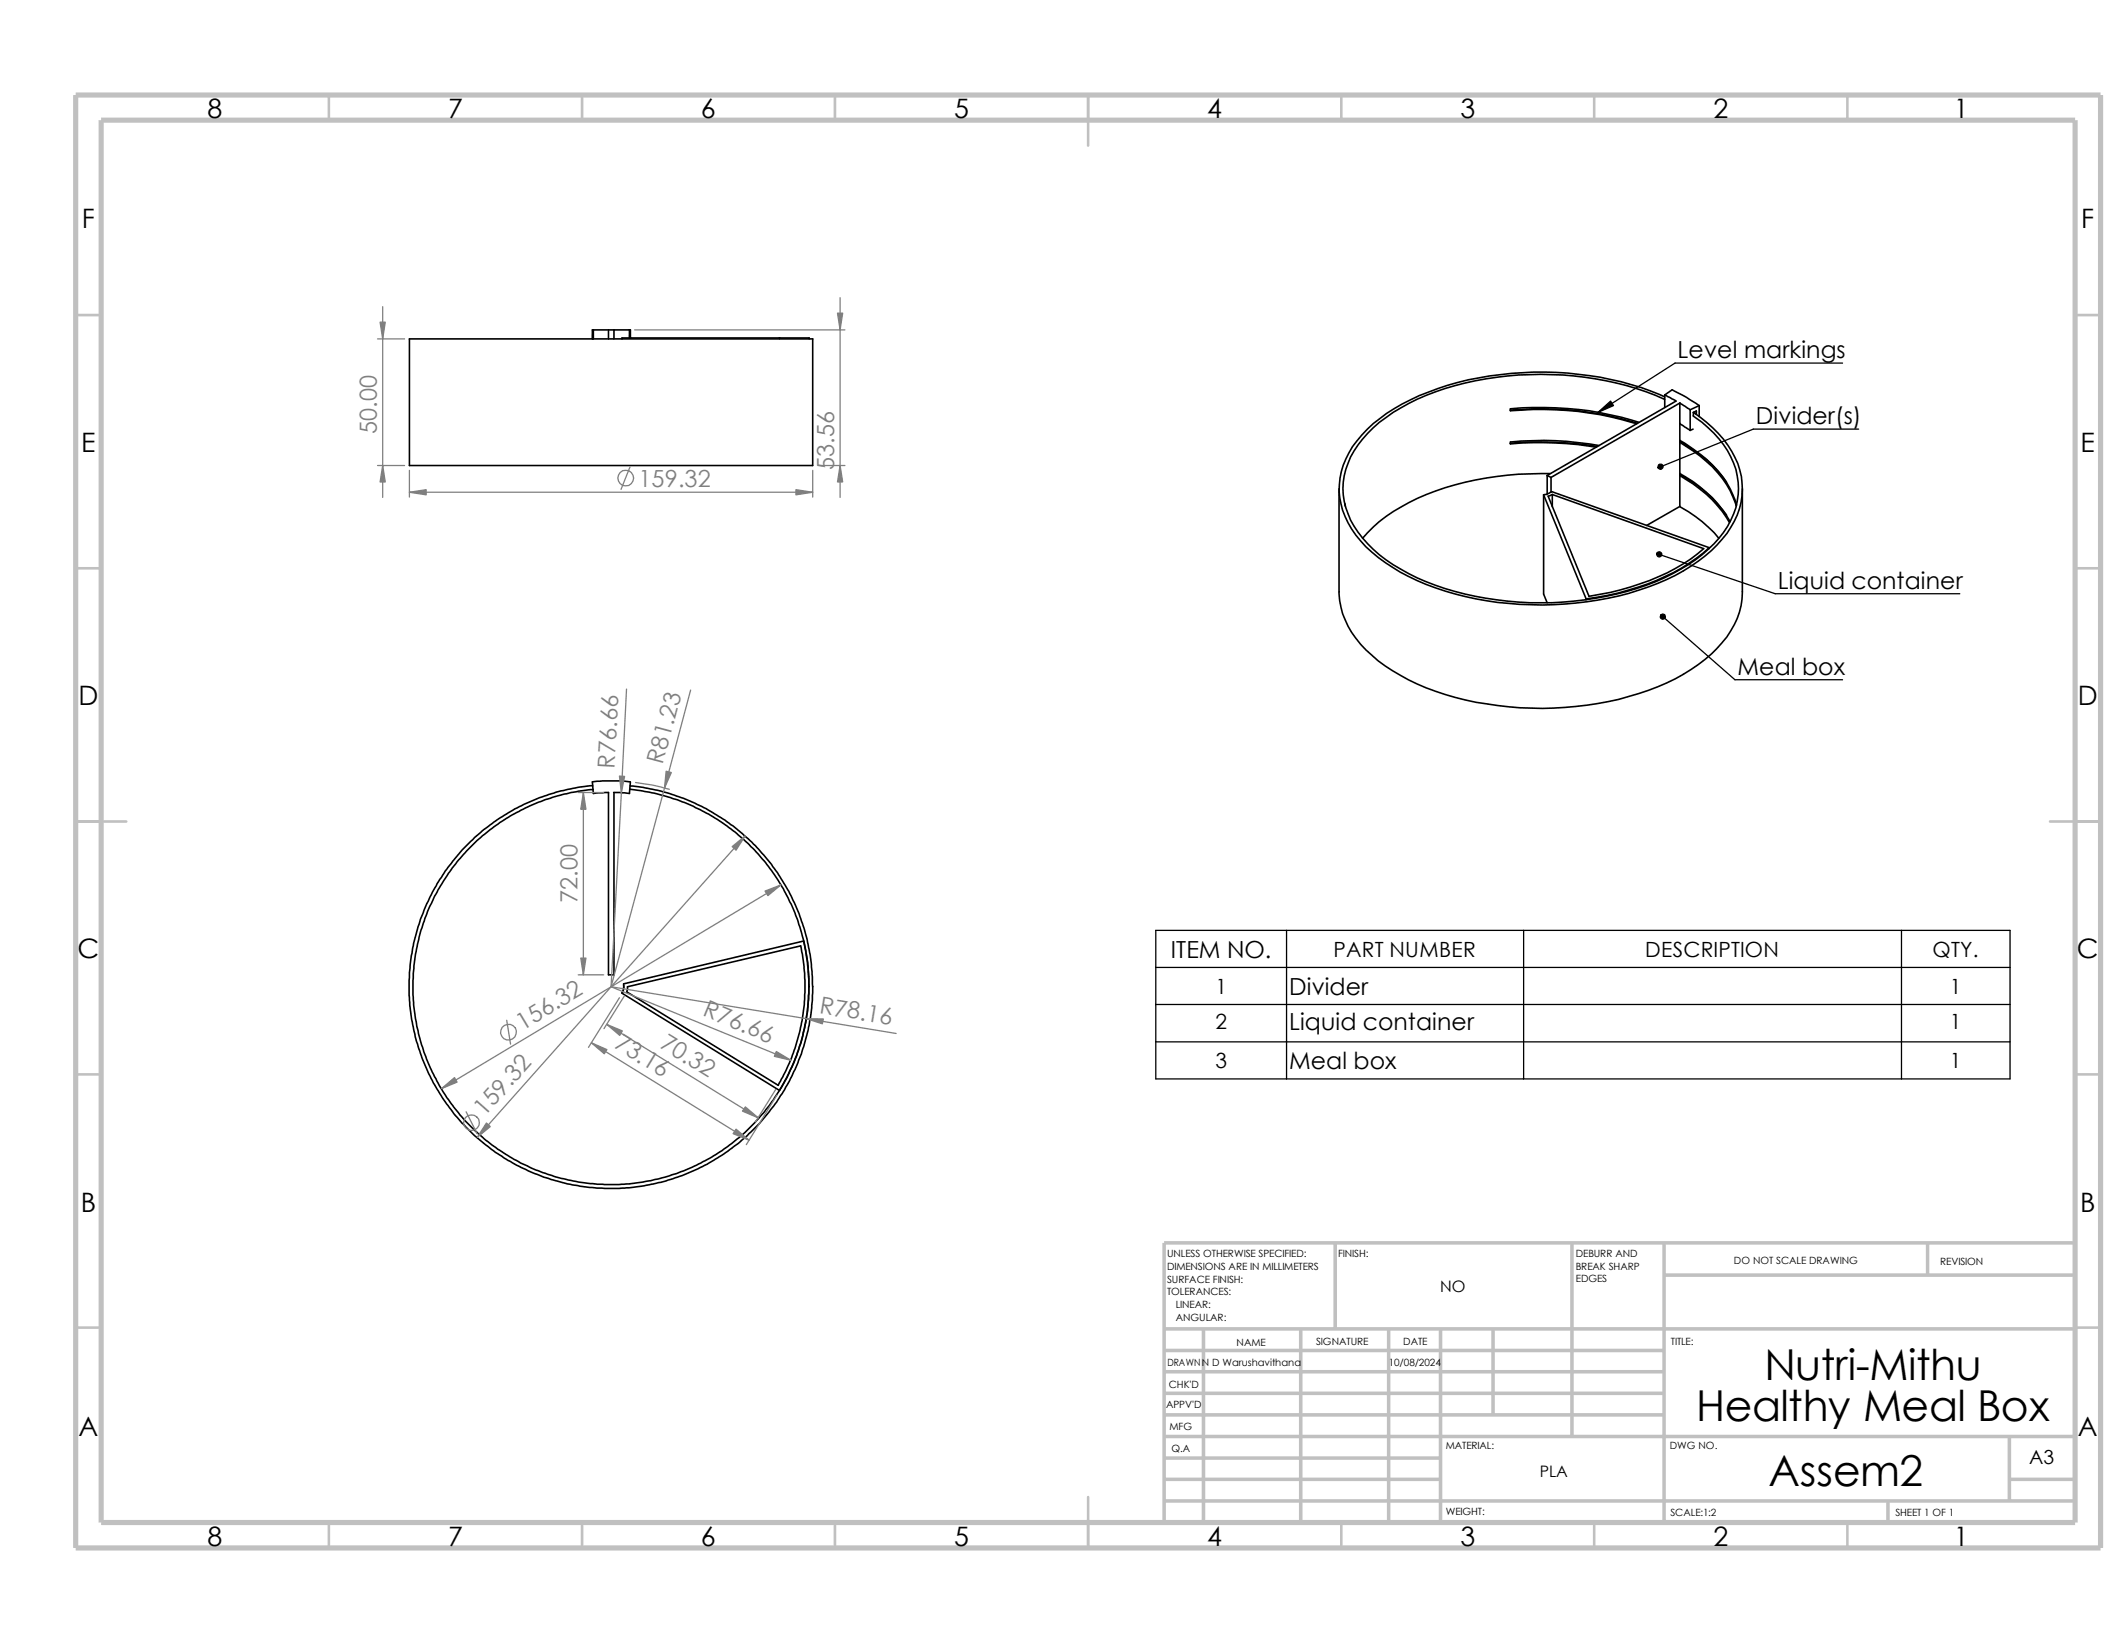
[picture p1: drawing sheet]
<svg xmlns="http://www.w3.org/2000/svg" width="279mm" height="216mm" viewBox="0 0 279 216" stroke-linecap="round" stroke-linejoin="round" font-family="sans-serif">
<g fill="none" stroke="#c0c0c0" stroke-width=".34">
<path d="M43.2 12.5v3.3M76.5 12.5v3.3M109.7 12.5v3.3M143 12.5v6.6M176.3 12.5v3.3M209.5 12.5v3.3M242.8 12.5v3.3M9.9 41.4h3.4M272.7 41.4h3.4M9.9 74.7h3.4M272.7 74.7h3.4M9.9 107.9h6.7"/>
<path d="M269.4 107.9h6.7M9.9 141.2h3.4M272.7 141.2h3.4M9.9 174.5h3.4M272.7 174.5h3.4M143 196.7v6.7M43.2 200.1v3.3M76.5 200.1v3.3M109.7 200.1v3.3M176.3 200.1v3.3M209.5 200.1v3.3M242.8 200.1v3.3"/>
</g>
<g fill="none" stroke="#c0c0c0" stroke-width=".47">
<path d="M153 174.6h119.7M153 177.5h65.7M158.2 174.6v25.5M170.9 174.6v25.5M175.5 163.3v11.3M182.5 174.6v25.5M189.3 174.6v25.5M196.2 174.6v11.3M206.6 163.3v25.5M218.7 167.6h54M218.7 163.3v36.8M253.3 163.3v4.3"/>
<path d="M272.7 163.3h-119.7v36.8M153 194.4h36.3M153 197.2h119.7M153 185.9h65.7M153 183.1h65.7M153 180.3h65.7M153 188.8h119.7M153 191.6h36.3M248.1 197.2v2.9M264.1 194.4h8.6M264.1 188.8v8.4"/>
</g>
<path d="M9.9 12.5h266.2v190.9h-266.2zM13.3 15.8h259.4v184.3h-259.4z" fill="none" stroke="#c0c0c0" stroke-width=".68" stroke-linecap="butt"/>
<g fill="none" stroke="#000" stroke-width=".21">
<path d="M53.8 44.5h53v16.7h-53zM77.9 44.5v-.5v.5M78 43.3h-.1v1.2M78 43.3v1.2M78 43.3h2M80 43.3h.7M80 43.3v1.2M80.7 43.3v1.2M80.7 43.3h2M82.7 43.3h.1v1.1M82.7 43.3v1.1M82.8 44.4v-.4v.4"/>
<path d="M102.4 44.4h3.9v.1M102.4 44.4h-20.7v.1M102.4 44.4v.1M198.5 53.9a42.2 42.2 0 0 1 16.7 1.7M198.5 58.3a46.9 46.9 0 0 1 11.4 .4M210.1 58.5a42 42 0 0 0-11.6-.4v.2a45.5 45.5 0 0 1 11.3 .5M215.4 55.5a42.9 42.9 0 0 0-16.9-1.8v.3a42.8 42.8 0 0 1 16.6 1.7M218.8 51.9l1-.7 1.8 1 1.7 1.1M218.8 51.9v1.7M218.8 51.9l1.5 .8-17 9.8M218.8 52.2a41.7 41.7 0 0 0-21.6-3 34.2 34.2 0 0 0-15 5.1 14 14 0 0 0-5.9 7.7 9.9 9.9 0 0 0 2.5 9.1 24.5 24.5 0 0 0 11.1 6.6 43.6 43.6 0 0 0 27.9-1 21.2 21.2 0 0 0 9.1-6.6 9.5 9.5 0 0 0 .2-11.6 17.5 17.5 0 0 0-4.6-4.3M218.8 52.5a42.1 42.1 0 0 0-27.6-1.8 26.2 26.2 0 0 0-10.7 5.5 11.6 11.6 0 0 0-4 7.2 10.5 10.5 0 0 0 3.2 8.1 22.3 22.3 0 0 0 9 5.4 41.9 41.9 0 0 0 30-1 19.9 19.9 0 0 0 7.8-6 9.5 9.5 0 0 0-.6-12.2 17.3 17.3 0 0 0-3.4-3"/>
<path d="M220.8 58l.8 .5a16.5 16.5 0 0 1 5.3 4.9M220.8 57.9a16.7 16.7 0 0 1 6.6 6.3l.7 1.7 .1 .5M220.8 53l1.3 .8M220.8 55.7l1.3 .9M220.8 53l-17 9.7M220.8 53v13.5M220.8 58.1a17.5 17.5 0 0 1 6.6 6.4l.8 2M222.1 53.8v2.8M222.5 56.4l-.4 .2M222.5 54.2v.4M222.5 54.2l.4-.2v.4M223.3 53.3l-1.2 .5"/>
<path d="M223.3 53.3v1.4M176 64.2v13.6a11.2 11.2 0 0 0 4.3 8.3 28.7 28.7 0 0 0 13.7 6.2 44 44 0 0 0 23.8-2 21.2 21.2 0 0 0 9.1-6.6 9.8 9.8 0 0 0 2.1-5.9v-13.6M176.8 66.3v.2M202.9 65l5.5 13.7M202.9 65v13.1l.4 1.1M202.9 65l.4-.1 .6-.3 20.7 7.4M203.3 62.5l.5 .2M203.3 62.5v2.4M203.5 65.2l.5-.2 19.9 7.1a25 25 0 0 1-9.6 5 33.5 33.5 0 0 1-5.5 1.3zM203.7 62.2a39.6 39.6 0 0 0-18.5 3.8 18.9 18.9 0 0 0-6.1 4.7M203.8 62.7v2M204 65v1.6"/>
<path d="M208.4 78.7v.1M220.8 62.4a17.7 17.7 0 0 1 6.1 5.3M220.8 62.5a16.9 16.9 0 0 1 6.5 6.2M220.8 66.5l.1 .1a16.9 16.9 0 0 1 5 4.1M220.8 66.5l-4.4 2.5M220.8 62.2a17 17 0 0 1 6.6 6.3M224.6 72v.1M224.6 72a25.2 25.2 0 0 1-10.6 5.6 32.7 32.7 0 0 1-5.6 1.1M77.9 103.3a26.5 26.5 0 0 0-24.1 28 26.5 26.5 0 0 0 27.3 24.9 26.5 26.5 0 0 0 25.7-26.6M77.9 103.8a26 26 0 0 0-23.6 27.4 26 26 0 0 0 26.8 24.4 26 26 0 0 0 25.2-26M82.8 103.7a26.1 26.1 0 0 1 23.5 26M82.8 102.7l-1.3-.1h-2.3l-1.3 .1 .1 1.6 2-.2v24h.7v-24"/>
<path d="M82.8 103.3a26.5 26.5 0 0 1 24 26.4M82.8 102.7l-.1 1.6-2.1-.2M82 129.3l23.6-5.6a26.4 26.4 0 0 1-3.2 19.6l-20.7-12.8 .3-.5zM105.2 124.3a25.5 25.5 0 0 1-2.9 18.3l-19.9-12.3 .1-.6 22.7-5.4"/>
</g>
<path d="M242.1 47.7h-22l-10.1 6.5M244.3 56.4h-13.9l-12.2 4.9M218.1 72.9l15.2 5.1h24.3M218.5 81l9.5 8.3h14.1M151.9 122.3h112.3v19.5h-112.3zM151.9 127.1h112.3M151.9 132h112.3M151.9 136.9h112.3M169.1 122.3v19.5M200.2 122.3v19.5M249.9 122.3v19.5" fill="none" stroke="#000" stroke-width=".17"/>
<g fill="none" stroke="#808080" stroke-width=".17">
<path d="M110.4 39.1v26.3M49.6 44.5h3.6M50.3 40.3v25.1M83.4 43.3h27.6M49.6 61.2h3.6M53.8 61.8v3.5M53.8 64.7h53M82.8 61.3l-1.2 3M106.8 61.8v3.5M107.5 61.2h3.5M82.3 90.6l-2 39.1M90.8 90.7l-10.5 39"/>
<path d="M76 104.1h3.3M76.7 104.1v24M83.5 102.8a23.9 23.9 0 0 1 4.5 .9M97.9 109.9l-35.2 39.5M102.6 116.3l-44.6 26.7M66.6 134.1l.5 3.1M76 128.1h3.3M77.7 137l20.7 12.8M79.8 134.6l19.9 12.3M80.3 129.7l23.6 9.6M80.3 129.7l37.5 6.1M81.4 131.1l-4.1 6.5"/>
<path d="M82 130.9l-2.6 4.3M61.3 146.1l1.4 2.9M101.9 143.2l-2.6 4.2M102.1 143.9l-4 6.5"/>
<circle cx="82.2" cy="62.8" r="1.04"/>
<circle cx="66.8" cy="135.6" r="1.05"/>
<circle cx="62" cy="147.5" r="1.02"/>
</g>
<g fill="#808080" stroke="#808080" stroke-width=".17">
<path d="M58 143l1.7-1.4 .4 .6z"/>
<path d="M76.3 125.9h.7l-.3 2.2z"/>
<path d="M98 145.5l1.7 1.4-2.1-.9z"/>
<path d="M96.2 111.3l1.7-1.4-1.2 1.8z"/>
<path d="M76.7 104.1l.3 2.2h-.7z"/>
<path d="M63.9 147.6l.5 .4-1.7 1.4z"/>
<path d="M77.7 137l2.1 .9-.4 .6z"/>
<path d="M100.5 117.1l2.1-.8-1.7 1.4z"/>
<path d="M102 138.2l1.9 1.1-2.1-.5z"/>
<path d="M87.5 101.3l.7 .2-.9 2z"/>
<path d="M81.4 102h.7l-.4 2.2z"/>
<path d="M79.8 134.6l2 .9-.4 .6z"/>
<path d="M96.7 148.4l1.7 1.4-2-.8z"/>
<path d="M106 133.9h2.2l-.1 .6z"/>
<path d="M104.6 64.3l2.2 .4-2.2 .3z"/>
<path d="M53.8 64.7l2.2-.4v.7z"/>
<path d="M50 42.3h.6l-.3 2.2z"/>
<path d="M50.3 61.2l.3 2.1h-.6z"/>
<path d="M110.1 41.1h.6l-.3 2.2z"/>
<path d="M110.4 61.2l.3 2.1h-.6z"/>
</g>
<g fill="#000" stroke="#000" stroke-width=".17">
<path d="M210 54.2l1.7-1.5 .3 .6z"/>
<path d="M217.8 72.6a.33 .33 0 0 1 .5 .1 .33 .33 0 0 1-.3 .5 .33 .33 0 0 1-.3-.5l.4 .2-.4-.2z" fill-rule="evenodd"/>
<path d="M218 61.1a.35 .35 0 0 1 .5 0 .35 .35 0 0 1-.1 .5 .35 .35 0 0 1-.5-.1l.3-.2-.3 .2z" fill-rule="evenodd"/>
<path d="M218.3 80.8a.35 .35 0 0 1 .5 0 .35 .35 0 0 1-.2 .6 .35 .35 0 0 1-.4-.3l.1-.3 .2 .2z" fill-rule="evenodd"/>
</g>
<g font-size="5.6">
<text x="231.9" y="181.3">Nutri-Mithu</text>
<text x="222.9" y="186.7">Healthy Meal Box</text>
<text x="232.4" y="195.3">Assem2</text>
</g>
<g font-size="3.5">
<text x="27.3" y="15.5">8</text>
<text x="58.9" y="15.5">7</text>
<text x="92.1" y="15.5">6</text>
<text x="125.4" y="15.5">5</text>
<text x="158.7" y="15.5">4</text>
<text x="191.9" y="15.5">3</text>
<text x="225.2" y="15.5">2</text>
<text x="256.8" y="15.5">1</text>
<text x="10.8" y="30">F</text>
<text x="273.5" y="30">F</text>
<text x="10.7" y="59.4">E</text>
<text x="273.4" y="59.4">E</text>
<text x="10.3" y="92.7">D</text>
<text x="273.1" y="92.7">D</text>
<text x="10.2" y="125.9">C</text>
<text x="273" y="125.9">C</text>
<text x="10.6" y="159.2">B</text>
<text x="273.4" y="159.2">B</text>
<text x="10.3" y="188.6">A</text>
<text x="273.1" y="188.6">A</text>
<text x="27.3" y="203.1">8</text>
<text x="58.9" y="203.1">7</text>
<text x="92.1" y="203.1">6</text>
<text x="125.4" y="203.1">5</text>
<text x="158.7" y="203.1">4</text>
<text x="191.9" y="203.1">3</text>
<text x="225.2" y="203.1">2</text>
<text x="256.8" y="203.1">1</text>
</g>
<g font-size="3.1">
<text x="220.5" y="47.1">Level markings</text>
<text x="230.8" y="55.8">Divider(s)</text>
<text x="233.6" y="77.4">Liquid container</text>
<text x="228.3" y="88.7">Meal box</text>
<text x="153.9" y="125.9">ITEM NO.</text>
<text x="169.4" y="130.7">Divider</text>
<text x="169.4" y="135.3">Liquid container</text>
<text x="169.4" y="140.5">Meal box</text>
</g>
<g font-size="3.1" fill="#808080">
<text x="49.5" y="57.1" transform="rotate(-90 49.5 57.1)">50.00</text>
<text x="83.9" y="64">159.32</text>
<text x="109.6" y="61.8" transform="rotate(-90 109.6 61.8)">53.56</text>
<text x="80.8" y="101" transform="rotate(-87 80.8 101)">R76.66</text>
<text x="87.1" y="100.6" transform="rotate(-75 87.1 100.6)">R81.23</text>
<text x="75.9" y="118.7" transform="rotate(-90 75.9 118.7)">72.00</text>
<text x="68.7" y="135.4" transform="rotate(-31 68.7 135.4)">156.32</text>
<text x="80.6" y="137.6" transform="rotate(32 80.6 137.6)">73.16</text>
<text x="86.6" y="137.6" transform="rotate(32 86.6 137.6)">70.32</text>
<text x="92.3" y="133.4" transform="rotate(22 92.3 133.4)">R76.66</text>
<text x="107.6" y="133.1" transform="rotate(9 107.6 133.1)">R78.16</text>
<text x="63.7" y="146.8" transform="rotate(-48 63.7 146.8)">159.32</text>
</g>
<g font-size="2.8">
<text x="175.3" y="125.7">PART NUMBER</text>
<text x="216.2" y="125.7">DESCRIPTION</text>
<text x="254" y="125.7">QTY.</text>
<text x="159.7" y="130.6">1</text>
<text x="256.2" y="130.6">1</text>
<text x="159.7" y="135.2">2</text>
<text x="256.2" y="135.2">1</text>
<text x="159.7" y="140.4">3</text>
<text x="256.2" y="140.4">1</text>
</g>
<text font-size="2.5" x="266.7" y="192.4">A3</text>
<g font-size="2.1">
<text x="189.3" y="169.8">NO</text>
<text x="202.4" y="194.1">PLA</text>
</g>
<g font-size="1.3">
<text x="153.4" y="165.2">UNLESS OTHERWISE SPECIFIED:</text>
<text x="153.4" y="166.9">DIMENSIONS ARE IN MILLIMETERS</text>
<text x="175.9" y="165.2">FINISH:</text>
<text x="207.1" y="166.8">BREAK SHARP</text>
<text x="207.1" y="165.2">DEBURR AND</text>
<text x="227.9" y="166.2">DO NOT SCALE DRAWING</text>
<text x="255" y="166.3">REVISION</text>
<text x="153.4" y="170.2">TOLERANCES:</text>
<text x="153.4" y="168.6">SURFACE FINISH:</text>
<text x="154.5" y="171.9">LINEAR:</text>
<text x="154.5" y="173.5">ANGULAR:</text>
<text x="207.1" y="168.5">EDGES</text>
<text x="153.4" y="179.5">DRAWNN D Warushavithana</text>
<text x="162.5" y="176.8">NAME</text>
<text x="173" y="176.8">SIGNATURE</text>
<text x="182.5" y="179.5">10/08/2024</text>
<text x="184.4" y="176.8">DATE</text>
<text x="219.6" y="176.8">TITLE:</text>
<text x="153.2" y="185.1">APPV'D</text>
<text x="153.6" y="182.4">CHK'D</text>
<text x="153.7" y="188">MFG</text>
<text x="154" y="190.8">Q.A</text>
<text x="190" y="190.5">MATERIAL:</text>
<text x="219.5" y="190.5">DWG NO.</text>
<text x="190" y="199.1">WEIGHT:</text>
<text x="219.5" y="199.2">SCALE:1:2</text>
<text x="249.1" y="199.2">SHEET 1 OF 1</text>
</g>
</svg>
